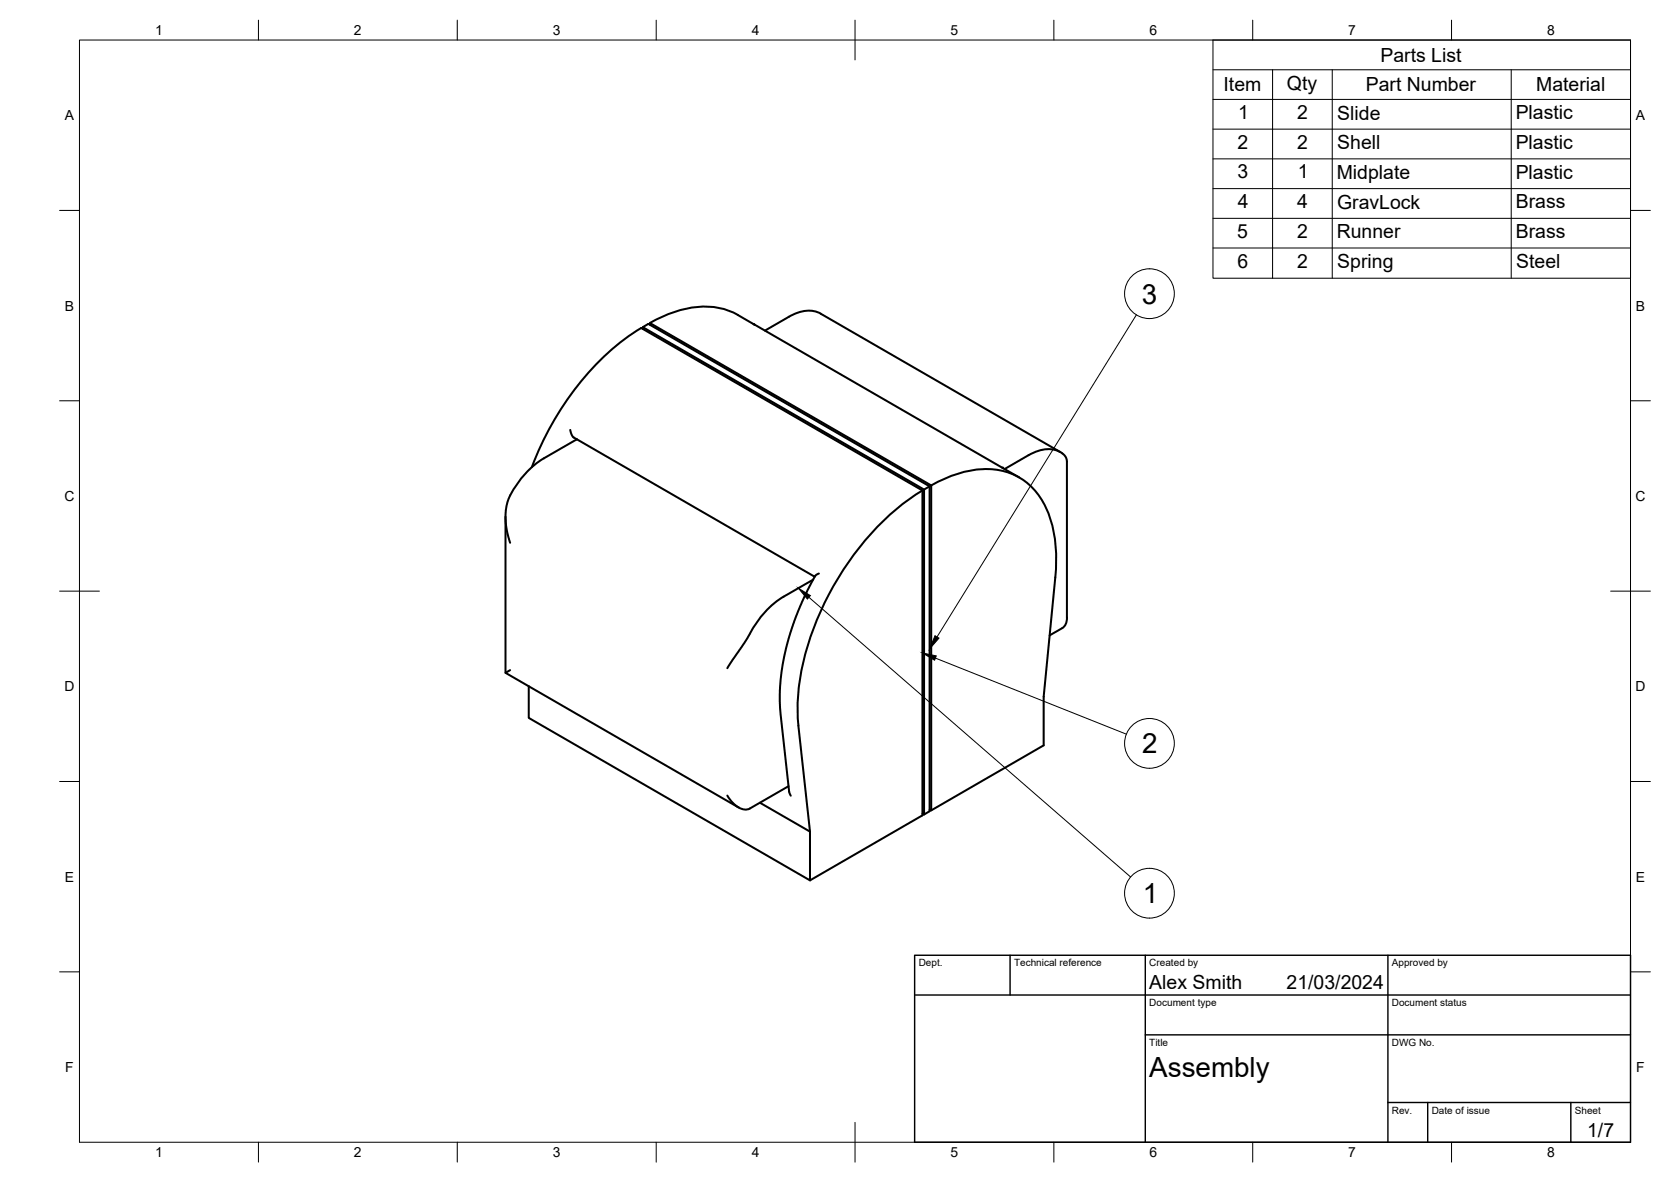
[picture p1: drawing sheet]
<svg xmlns="http://www.w3.org/2000/svg" width="420mm" height="297mm" viewBox="0 0 420 297" stroke-linecap="round" stroke-linejoin="round" font-family="sans-serif">
<!-- layer: Visible -->
<g fill="none" stroke="#000" stroke-width=".51">
<path d="M198.4 79.6l-6.1 3.5M198.4 79.6a8.2 8.2 0 0 1 8-.8l60.2 34.8M161.6 82.2l1.4-.8 70.7 40.8v81.7l-1.4 .8M161.6 82.7v-.5l70.7 40.8v81.7l-.4-.2M163.4 81.2a26.4 26.4 0 0 1 17-3.9 15.6 15.6 0 0 1 5.1 1.8l4.3 2.5M163.4 81.6v-.4l70.7 40.8v81.7M189.5 81.4h.1M189.5 81.4l66.8 38.6M133.7 117.4a71.3 71.3 0 0 1 25.9-34l1.6-1 70.7 40.9v81.6l-28.2 16.3M143.4 108l.3 1.1 .5 .8 60.7 35M145 110.3v.1M145.1 110.4l-8.3 4.8a22.2 22.2 0 0 0-9.1 10.8l-.5 2.4-.1 2.7 .5 3.1 .7 2.2"/>
<path d="M252.6 117.9l6-3.5a7.7 7.7 0 0 1 8.6-.4l.8 .9 .3 1-.1 39.9-.2 1-.5 .8-3.6 2.1M127.1 129.9v39.2l58.6 33.8M232 123.2a68.1 68.1 0 0 0-25.4 29.9 57.5 57.5 0 0 0-5.8 29.3l2.9 26.6M233.7 122.2l-1.4 .8M234.1 122a26.2 26.2 0 0 1 17.3-3.8 16.6 16.6 0 0 1 12.8 12.3 36.5 36.5 0 0 1 1.1 14.6l-2.9 30v12.2l-28.3 16.4-.4-.3M204.4 145.7l-7.4 4.2a26.7 26.7 0 0 0-9.1 10.5l-5 7.5M205.9 144.1l-.4 .2a2.54 2.54 0 0 0-1.3 1.8l-3.1 6.3-2.3 6.5-1.7 6.2-.8 5.5-.2 3.7v3.5l2.3 21.1M128.3 168.4l-1.2 .7M132.9 172.5v7.9l70.8 40.8v-12.2M198.3 197.6l-9.8 5.6a3.5 3.5 0 0 1-3.8-1l-1.8-2.3M198.4 198.9l.4 1.1M191.1 201.7l12.6 7.3"/>
</g>
<circle cx="252" cy="117.5" r=".25" fill="#000"/>
<!-- layer: BORDER -->
<g fill="none" stroke="#000" stroke-width=".25">
<path d="M20 10.1h390v276.9h-390zM65 5.1v5M115 5.1v5M165 5.1v5M215 5.1v10M265 5.1v5M315 5.1v5M365 5.1v5M15 52.9h5M410 52.9h5M15 100.7h5M410 100.7h5"/>
<path d="M15 148.6h10M405 148.6h10M15 196.4h5M410 196.4h5M15 244.2h5M410 244.2h5M65 287v5M115 287v5M165 287v5M215 282.1v9.9M265 287v5M315 287v5"/>
<path d="M365 287v5"/>
</g>
<!-- layer: TITLEBLOCK -->
<path d="M230 240.1h180v46.9h-180zM230 250h180M254 240.1v9.9M288 240.1v46.9M349 240.1v46.9M288 260.1h122M349 277.1h61M359 277.1v9.9M395 277.1v9.9" fill="none" stroke="#000" stroke-width=".36"/>
<!-- layer: Parts Lists -->
<path d="M305 10.1h105v59.8h-105zM305 17.5h105M320 17.5v52.4M335 17.5v52.4M380 17.5v52.4M305 25h105M305 32.5h105M305 39.9h105M305 47.4h105M305 54.9h105M305 62.3h105" fill="none" stroke="#000" stroke-width=".25"/>
<!-- layer: Balloons -->
<g fill="none" stroke="#000" stroke-width=".25">
<path d="M285.7 79.1l-50.1 81M203.4 150.1l80.9 70.3M235.2 165.4l48 19.1"/>
<circle cx="289" cy="73.8" r="6.3"/>
<circle cx="289" cy="186.8" r="6.3"/>
<circle cx="289" cy="224.5" r="6.3"/>
</g>
<path d="M200.7 147.8l3.1 1.9-.8 .8zM231.9 164.1l3.5 .7-.4 1.1zM235.1 159.8l1 .6-2.3 2.7z" fill="#000" stroke="#000" stroke-width=".25"/>
<g font-size="7">
<text x="287.1" y="76.3">3</text>
<text x="287.1" y="189.3">2</text>
<text x="287.3" y="227">1</text>
<text x="289" y="270.6">Assembly</text>
</g>
<g font-size="4.9">
<text x="347.1" y="15.5">Parts List</text>
<text x="307.7" y="23">Item</text>
<text x="323.6" y="22.5">Qty</text>
<text x="343.4" y="23">Part Number</text>
<text x="386.3" y="23">Material</text>
<text x="311.3" y="29.9">1</text>
<text x="326.2" y="29.9">2</text>
<text x="336.3" y="30">Slide</text>
<text x="381.1" y="30">Plastic</text>
<text x="311.2" y="37.4">2</text>
<text x="326.2" y="37.4">2</text>
<text x="336.3" y="37.5">Shell</text>
<text x="381.1" y="37.5">Plastic</text>
<text x="311.1" y="44.8">3</text>
<text x="326.3" y="44.8">1</text>
<text x="336.1" y="44.9">Midplate</text>
<text x="381.1" y="44.9">Plastic</text>
<text x="311.2" y="52.3">4</text>
<text x="326.2" y="52.3">4</text>
<text x="336.2" y="52.5">GravLock</text>
<text x="381.1" y="52.4">Brass</text>
<text x="311.1" y="59.8">5</text>
<text x="326.2" y="59.8">2</text>
<text x="336.1" y="59.9">Runner</text>
<text x="381.1" y="59.9">Brass</text>
<text x="311.1" y="67.3">6</text>
<text x="326.2" y="67.3">2</text>
<text x="336.3" y="67.4">Spring</text>
<text x="381.3" y="67.4">Steel</text>
<text x="289" y="248.5">Alex Smith</text>
<text x="323.5" y="248.5">21/03/2024</text>
<text x="399.1" y="285.7">1/7</text>
</g>
<g font-size="3.5">
<text x="39" y="8.8">1</text>
<text x="89" y="8.8">2</text>
<text x="139" y="8.8">3</text>
<text x="189" y="8.8">4</text>
<text x="239" y="8.8">5</text>
<text x="289" y="8.8">6</text>
<text x="339" y="8.8">7</text>
<text x="389" y="8.8">8</text>
<text x="16.3" y="30.2">A</text>
<text x="411.3" y="30.2">A</text>
<text x="16.3" y="78">B</text>
<text x="411.3" y="78">B</text>
<text x="16.2" y="125.9">C</text>
<text x="411.2" y="125.9">C</text>
<text x="16.2" y="173.7">D</text>
<text x="411.2" y="173.7">D</text>
<text x="16.3" y="221.6">E</text>
<text x="411.3" y="221.6">E</text>
<text x="16.4" y="269.4">F</text>
<text x="411.4" y="269.4">F</text>
<text x="39" y="290.8">1</text>
<text x="89" y="290.8">2</text>
<text x="139" y="290.8">3</text>
<text x="189" y="290.8">4</text>
<text x="239" y="290.8">5</text>
<text x="289" y="290.8">6</text>
<text x="339" y="290.8">7</text>
<text x="389" y="290.8">8</text>
</g>
<g font-size="2.5">
<text x="231" y="242.9">Dept.</text>
<text x="255" y="242.9">Technical reference</text>
<text x="289" y="242.9">Created by</text>
<text x="350" y="242.9">Approved by</text>
<text x="289" y="252.8">Document type</text>
<text x="350" y="252.8">Document status</text>
<text x="289" y="262.9">Title</text>
<text x="350" y="262.9">DWG No.</text>
<text x="350" y="279.9">Rev.</text>
<text x="360" y="279.9">Date of issue</text>
<text x="396" y="279.9">Sheet</text>
</g>
</svg>
